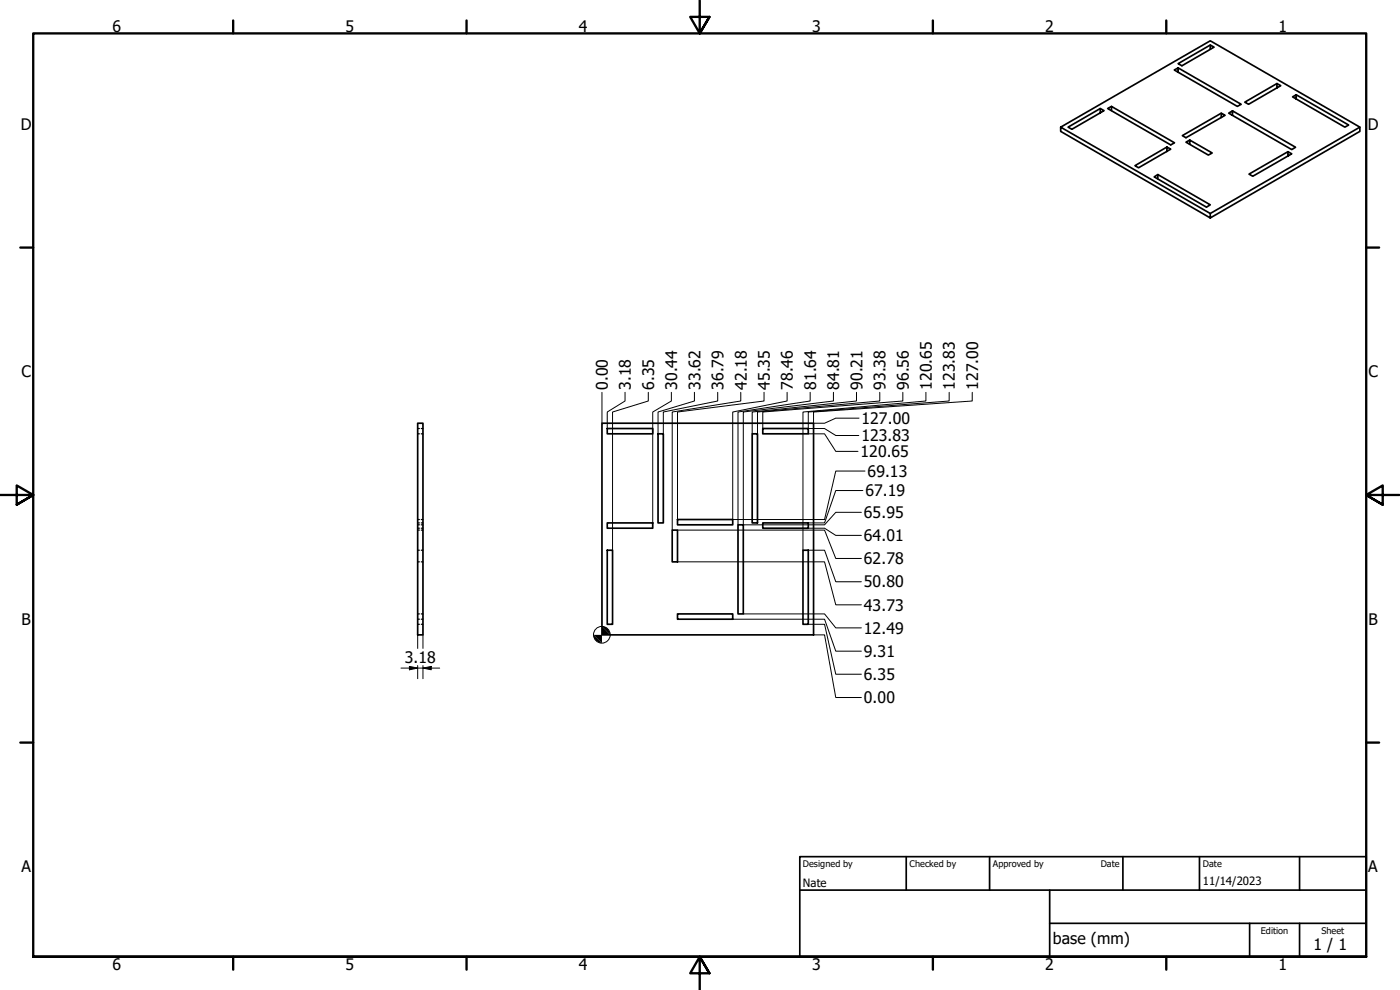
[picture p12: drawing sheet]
<svg xmlns="http://www.w3.org/2000/svg" width="420mm" height="297mm" viewBox="0 0 420 297" stroke-linecap="round" stroke-linejoin="round" font-family="sans-serif">
<!-- layer: Visible (ISO) -->
<g fill="none" stroke="#000" stroke-width=".51">
<path d="M363.2 13.5l-9.6 5.6 1.1 .6 9.7-5.6-1.2-.6v1.3M318.3 38.1v1.3l44.9 26v-1.3l-44.9-26 44.9-25.9 44.9 25.9v1.3l-44.9 26M330.2 32.6l-9.7 5.5 1.2 .7 9.6-5.6-1.1-.6v1.3M333.6 31.9l-1.2 .7 18.9 10.9 1.2-.7-18.9-10.9v1.3M353.6 20.4l18.9 10.9-1.2 .6-18.9-10.9 1.2-.6v1.3M366.5 34l-11.7 6.7 1.1 .6 11.8-6.7-1.2-.6v1.2M369.9 33.3l-1.2 .7 19 10.9 1.1-.7-18.9-10.9v1.3M383.2 25.1l-9.6 5.6 1.1 .6 9.7-5.6-1.2-.6v1.3M389 28.4l-1.1 .7 15.7 9 1.1-.6-15.7-9.1v1.3M408.1 38.1l-44.9 26M347.5 52.4l-1.1 .7 15.7 9.1 1.1-.7-15.7-9.1v1.3M350.2 44.1l-9.6 5.6 1.1 .6 9.6-5.5-1.1-.7v1.4"/>
<path d="M357.1 42l6.7 3.9-1.2 .6-6.7-3.8 1.2-.7v1.3M386.5 45.5l1.2 .7-11.7 6.7-1.2-.7 11.7-6.7v1.3M125.3 127h1.6v63.5h-1.6zM180.7 127h63.5v63.5h-63.5zM182.2 128.6h13.7v1.6h-13.7zM197.5 130.2h1.6v26.7h-1.6zM225.7 130.2h1.6v26.7h-1.6zM228.9 128.6h13.7v1.6h-13.7zM182.2 156.9h13.7v1.6h-13.7zM201.7 159.1h1.6v9.5h-1.6zM203.3 155.9h16.6v1.6h-16.6zM221.5 157.5h1.6v26.7h-1.6z"/>
<path d="M228.9 156.9h13.7v1.6h-13.7zM182.2 165.1h1.6v22.2h-1.6zM241 165.1h1.6v22.2h-1.6zM203.3 184.2h16.6v1.6h-16.6z"/>
</g>
<!-- layer: Hidden (ISO) -->
<g fill="none" stroke="#000" stroke-width=".38">
<path d="M125.3 130.2h.6M125.3 128.6h.6M126.4 130.2h.5M126.4 128.6h.5M125.3 159.1h.6M125.3 155.9h.6M125.3 157.5h.6M125.3 158.5h.6M125.3 156.9h.6M126.4 159.1h.5M126.4 155.9h.5M126.4 157.5h.5"/>
<path d="M126.4 158.5h.5M126.4 156.9h.5M125.3 168.6h.6M125.3 165.1h.6M126.4 168.6h.5M126.4 165.1h.5M125.3 184.2h.6M125.3 187.3h.6M125.3 185.8h.6M126.4 184.2h.5M126.4 187.3h.5M126.4 185.8h.5"/>
</g>
<!-- layer: Border (ISO) -->
<g fill="none" stroke="#000" stroke-width=".7">
<path d="M70 6.1v3.9M140 6.1v3.9M210 0v10l-2.9-4.9h5.8l-2.9 4.9 2.9-4.9M280 6.1v3.9M350 6.1v3.9M6.1 74.3h3.9M410 74.3h3.9M0 148.5h10l-5-2.8v5.7l5-2.9-5 2.9M420 148.5h-10l5-2.8v5.7l-5-2.9 5 2.9M6.1 222.8h3.9M410 222.8h3.9M10 287.1v-277.1h400v277.1h-400h400"/>
<path d="M70 287.1v3.8M140 287.1v3.8M212.9 292l-2.9-4.9 2.9 4.9h-5.8l2.9-4.9v9.9M280 287.1v3.8M350 287.1v3.8"/>
</g>
<!-- layer: Title (ISO) -->
<path d="M240 257h170v30.1h-170zM272 257v10.1M297 257v10.1M337 257v10.1M360 257v10.1M390 257v10.1M240 267.1h170M315 277h95M315 267.1v20M375 277v10.1M390 277v10.1" fill="none" stroke="#000" stroke-width=".51"/>
<!-- layer: Dimension (ISO) -->
<g fill="none" stroke="#000" stroke-width=".3">
<path d="M180.7 117.7v9.3M187.6 117.7v2.6l-5.4 3.3v5M194.6 117.7v2.6l-10.8 3.3v41.5M201.5 117.7v2.6l-5.6 3.3v33.3M208.4 117.7v2.6l-10.9 3.3v6.6M215.4 117.7v2.6l-16.3 3.3v6.6M222.3 117.7v2.6l-20.6 3.3v35.5M229.3 117.7v2.6l-26 3.3v32.3M236.2 117.7v2.6l-16.3 3.3v32.3h27.6l3.3-14.6h8.8M243.1 117.7v2.6l-21.6 3.3v33.9M250.1 117.7v2.6l-27 3.3v33.9h24.4l3.3-3.8h7.7M257 117.7v2.6l-31.3 3.3v6.6"/>
<path d="M264 117.7v2.6l-36.7 3.3v6.6M271 117.7v2.6l-42.1 3.3v5M277.9 117.7v2.6l-36.9 3.3v41.5M284.9 117.7v2.6l-42.3 3.3v5h4.9l3.3 2.1h6.9M291.8 117.7v2.6l-47.6 3.3v3.4h3.3l3.3-1.5h7M242.6 130.2h4.9l3.3 5.2h6.7M203.3 159.1h44.2l3.3 8.5h7.7M242.6 158.5h4.9l3.3 2.1h7.7M259 147.2h-8.2l-3.3 9.7h-4.9M203.3 168.6h44.2l3.3 12.9h7.7M242.6 165.1h4.9l3.3 9.4h7.7M122.9 199.9l2.4 .6-2.4 .5z"/>
<path d="M125.3 190.5v4M125.3 199.7v3.9M126.9 190.5v4M126.9 199.7v3.9M219.9 185.8h27.6l3.3 9.6h7.7M223.1 184.2h24.4l3.3 4.2h7.7M242.6 187.3h4.9l3.3 15h7.7M244.2 190.5h3.3l3.3 18.8h7.7M120.3 200.5h11.7M126.9 200.5l2.5-.6v1.1z"/>
<circle cx="180.6" cy="190.5" r="2.51"/>
</g>
<g fill="#000">
<path d="M126.9 200.5l2.5-.6v1.1z" fill-rule="evenodd"/>
<path d="M178.1 190.5l2.6 2.5a2.49 2.49 0 0 1-2.6-2.5z" fill-rule="evenodd"/>
<path d="M180.7 187.9v5.1l-2.6-2.5h5z" fill-rule="evenodd"/>
<path d="M180.7 187.9a2.49 2.49 0 0 1 2.4 2.6z" fill-rule="evenodd"/>
<path d="M122.9 199.9l2.4 .6-2.4 .5z" fill-rule="evenodd"/>
</g>
<g font-size="4.8">
<text x="33.7" y="9.6">6</text>
<text x="103.7" y="9.6">5</text>
<text x="173.7" y="9.6">4</text>
<text x="243.7" y="9.6">3</text>
<text x="313.7" y="9.6">2</text>
<text x="383.7" y="9.6">1</text>
<text x="6.2" y="38.9">D</text>
<text x="410.5" y="38.9">D</text>
<text x="6.4" y="113.1">C</text>
<text x="410.7" y="113.1">C</text>
<text x="182.4" y="117" transform="rotate(-90 182.4 117)">0.00</text>
<text x="189.4" y="117" transform="rotate(-90 189.4 117)">3.18</text>
<text x="196.3" y="117" transform="rotate(-90 196.3 117)">6.35</text>
<text x="203.3" y="117" transform="rotate(-90 203.3 117)">30.44</text>
<text x="210.2" y="117" transform="rotate(-90 210.2 117)">33.62</text>
<text x="217.1" y="117" transform="rotate(-90 217.1 117)">36.79</text>
<text x="224.1" y="117" transform="rotate(-90 224.1 117)">42.18</text>
<text x="231" y="117" transform="rotate(-90 231 117)">45.35</text>
<text x="237.9" y="117" transform="rotate(-90 237.9 117)">78.46</text>
<text x="244.9" y="117" transform="rotate(-90 244.9 117)">81.64</text>
<text x="251.8" y="117" transform="rotate(-90 251.8 117)">84.81</text>
<text x="258.8" y="117" transform="rotate(-90 258.8 117)">90.21</text>
<text x="265.7" y="117" transform="rotate(-90 265.7 117)">93.38</text>
<text x="272.7" y="117" transform="rotate(-90 272.7 117)">96.56</text>
<text x="279.7" y="117" transform="rotate(-90 279.7 117)">120.65</text>
<text x="286.6" y="117" transform="rotate(-90 286.6 117)">123.83</text>
<text x="293.6" y="117" transform="rotate(-90 293.6 117)">127.00</text>
<text x="258.6" y="127.2">127.00</text>
<text x="258.3" y="137.2">120.65</text>
<text x="258.5" y="132.4">123.83</text>
<text x="260.3" y="143.1">69.13</text>
<text x="259.7" y="149">67.19</text>
<text x="259.3" y="155.4">65.95</text>
<text x="259.3" y="162.4">64.01</text>
<text x="259.3" y="169.3">62.78</text>
<text x="259.3" y="176.3">50.80</text>
<text x="259.3" y="183.2">43.73</text>
<text x="6.4" y="187.4">B</text>
<text x="259.3" y="190.2">12.49</text>
<text x="410.7" y="187.4">B</text>
<text x="259.3" y="197.1">9.31</text>
<text x="121.5" y="198.9">3.18</text>
<text x="259.3" y="204.1">6.35</text>
<text x="259.3" y="211">0.00</text>
<text x="6.4" y="261.7">A</text>
<text x="410.7" y="261.7">A</text>
<text x="316" y="283.4">base (mm)</text>
<text x="394.2" y="285">1 / 1</text>
<text x="33.7" y="290.9">6</text>
<text x="103.7" y="290.9">5</text>
<text x="173.7" y="290.9">4</text>
<text x="243.7" y="290.9">3</text>
<text x="313.7" y="290.9">2</text>
<text x="383.7" y="290.9">1</text>
</g>
<g font-size="3.4">
<text x="241" y="266">Nate</text>
<text x="361" y="265.5">11/14/2023</text>
</g>
<g font-size="2.7">
<text x="241" y="260.1">Designed by</text>
<text x="273" y="260.1">Checked by</text>
<text x="298" y="260.1">Approved by</text>
<text x="330.3" y="260">Date</text>
<text x="361" y="260">Date</text>
<text x="378.4" y="280.1">Edition</text>
<text x="396.6" y="280.1">Sheet</text>
</g>
</svg>
